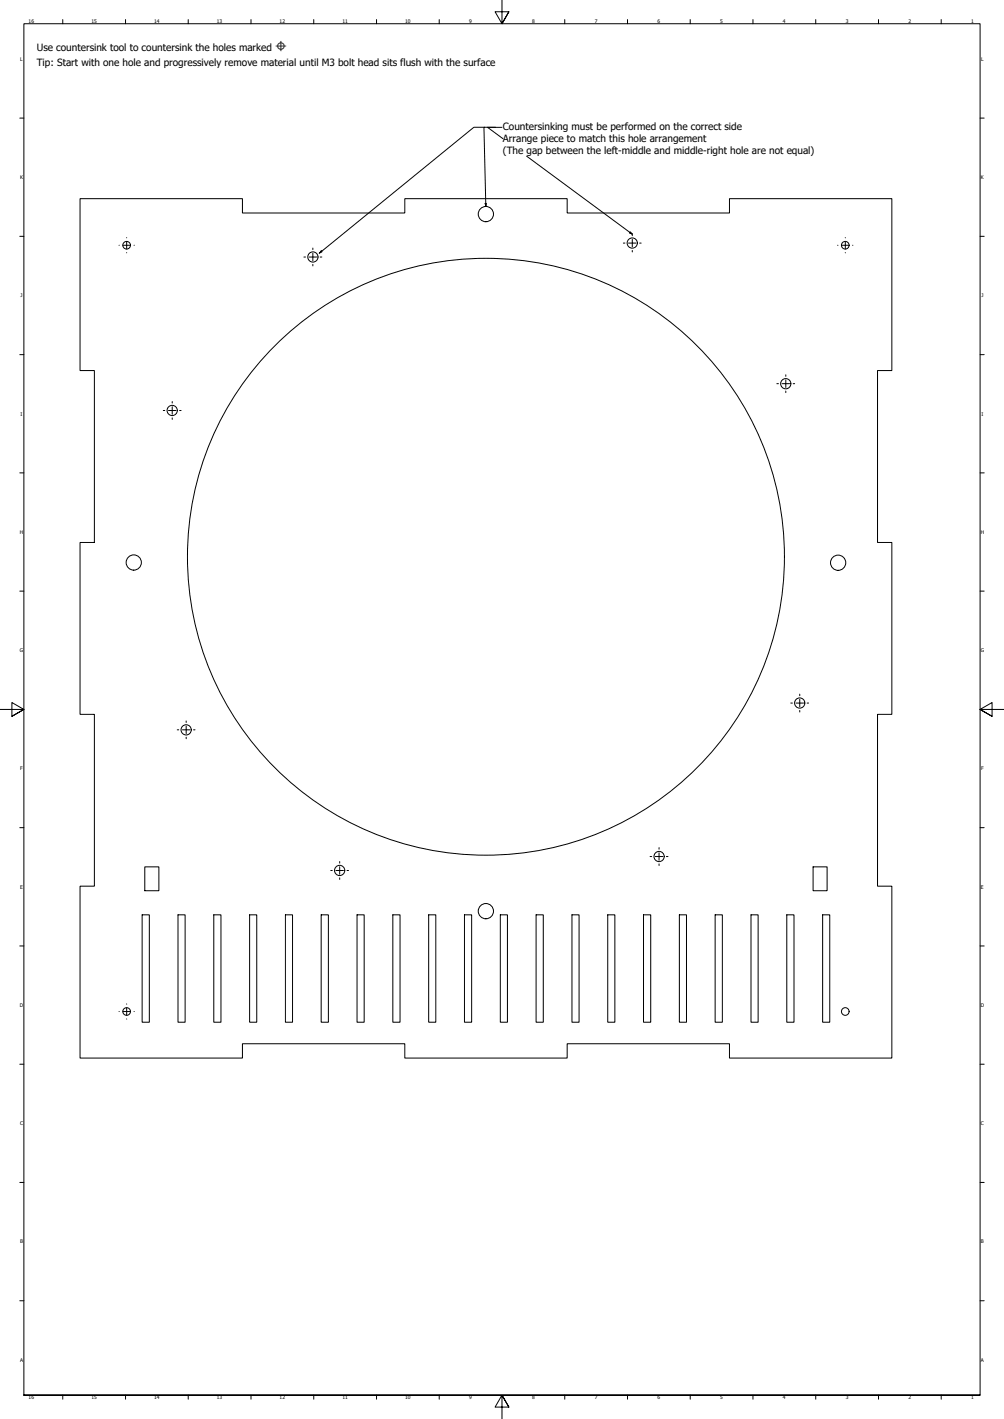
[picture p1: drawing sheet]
<svg xmlns="http://www.w3.org/2000/svg" width="841mm" height="1189mm" viewBox="0 0 841 1189" stroke-linecap="round" stroke-linejoin="round" font-family="sans-serif">
<!-- layer: Visible (ANSI) -->
<g fill="none" stroke="#000" stroke-width=".84">
<path d="M67 166h136v12h136v-12h136v12h136v-12h136v144h-12v144h12v145h-12v143h12v144h-136v-12h-136v12h-136v-12h-136v12h-136v-144h12v-143h-12v-145h12v-144h-12zM121 726h12v20h-12zM681 726h12v20h-12zM119 766h6v90h-6zM149 766h6v90h-6zM179 766h6v90h-6zM209 766h6v90h-6zM239 766h6v90h-6zM269 766h6v90h-6zM299 766h6v90h-6zM329 766h6v90h-6zM359 766h6v90h-6z"/>
<path d="M389 766h6v90h-6zM419 766h6v90h-6zM449 766h6v90h-6zM479 766h6v90h-6zM509 766h6v90h-6zM539 766h6v90h-6zM569 766h6v90h-6zM599 766h6v90h-6zM629 766h6v90h-6zM659 766h6v90h-6zM689 766h6v90h-6z"/>
<circle cx="407" cy="179" r="6"/>
<circle cx="106" cy="205" r="3"/>
<circle cx="262" cy="215" r="4"/>
<circle cx="530" cy="204" r="4"/>
<circle cx="708" cy="205" r="3"/>
<circle cx="658" cy="321" r="4"/>
<circle cx="144" cy="344" r="4"/>
<circle cx="112" cy="471" r="6"/>
<circle cx="407" cy="466" r="250"/>
<circle cx="702" cy="471" r="6"/>
<circle cx="670" cy="589" r="4"/>
<circle cx="156" cy="611" r="4"/>
<circle cx="552" cy="718" r="4"/>
<circle cx="285" cy="729" r="4"/>
<circle cx="407" cy="763" r="6"/>
<circle cx="106" cy="847" r="3"/>
<circle cx="708" cy="847" r="3"/>
</g>
<!-- layer: Border (ANSI) -->
<g fill="none" stroke="#000" stroke-width=".84">
<path d="M420 0v20l-5-10h11l-6 10 6-10M53 16v4M105 16v4M158 16v4M210 16v4M263 16v4M315 16v4M368 16v4M473 16v4M526 16v4M578 16v4M631 16v4"/>
<path d="M683 16v4M736 16v4M788 16v4M17 99h3M821 99h3M17 198h3M821 198h3M17 297h3M821 297h3M17 396h3M821 396h3M17 495h3"/>
<path d="M821 495h3M0 594h20l-10-5v11l10-6-10 6M841 594h-20l10-5v11l-10-6 10 6M17 693h3M821 693h3M17 793h3M821 793h3M17 892h3M821 892h3M17 991h3M821 991h3M17 1090h3"/>
<path d="M821 1090h3M20 1169v-1149h801v1149h-801h801M53 1169v3M105 1169v3M158 1169v3M210 1169v3M263 1169v3M315 1169v3M368 1169v3M426 1179l-6-10 6 10h-11l5-10v20M473 1169v3M526 1169v3"/>
<path d="M578 1169v3M631 1169v3M683 1169v3M736 1169v3M788 1169v3"/>
</g>
<!-- layer: Center Mark (ANSI) -->
<g fill="none" stroke="#000" stroke-width=".84">
<path d="M106 199h.1M530 196v1M708 199h.1M100 206h.1M103 206h6M106 202v7M106 212h.1M112 206h.1M255 215h1M259 215h6M262 208v1M262 212v7"/>
<path d="M268 215h2M522 204h1M526 204h7M530 200v7M530 210v1M536 204h1M702 206h.1M705 206h6M708 202v7M708 212h.1M714 206h.1M262 222v1"/>
<path d="M658 314v1M658 318v7M144 336v2M651 321h1M655 321h6M658 328v1M664 321h2M137 344h1M141 344h6M144 341v6M144 350v1M150 344h2"/>
<path d="M662 589h2M667 589h6M670 582v1M670 586v6M670 595v2M676 589h1M148 611h2M153 611h6M156 604v1M156 608v7M156 618v1M162 611h1"/>
<path d="M545 718h1M549 718h6M552 710v1M552 714v7M558 718h2M277 729h1M281 729h7M285 722v1M285 726v6M285 735v2M291 729h1M552 724v1"/>
<path d="M100 847h.1M103 847h6M106 841h.1M106 844v7M106 854h.1M112 847h.1"/>
</g>
<!-- layer: Symbol (ANSI) -->
<path d="M406 107h-9l-130 105M415 107h-10l2 66M420 107h-12l13 9M441 131l89 65M406 170h1v3zM528 194l2 2-3-1zM269 210l1 1-3 1z" fill="none" stroke="#000" stroke-width=".84"/>
<g fill="#000">
<path d="M406 170h1v3z" fill-rule="evenodd"/>
<path d="M528 194l2 2-3-1z" fill-rule="evenodd"/>
<path d="M269 210l1 1-3 1z" fill-rule="evenodd"/>
</g>
<g font-size="8.4">
<text x="31" y="43">Use countersink tool to countersink the holes marked ⌖</text>
<text x="31" y="56">Tip: Start with one hole and progressively remove material until M3 bolt head sits flush with the surface</text>
<text x="421" y="109">Countersinking must be performed on the correct side</text>
<text x="421" y="119">Arrange piece to match this hole arrangement</text>
<text x="421" y="129">(The gap between the left-middle and middle-right hole are not equal)</text>
</g>
<g font-size="4.2">
<text x="24" y="19">16</text>
<text x="77" y="19">15</text>
<text x="129" y="19">14</text>
<text x="182" y="19">13</text>
<text x="234" y="19">12</text>
<text x="287" y="19">11</text>
<text x="339" y="19">10</text>
<text x="393" y="19">9</text>
<text x="446" y="19">8</text>
<text x="498" y="19">7</text>
<text x="551" y="19">6</text>
<text x="603" y="19">5</text>
<text x="656" y="19">4</text>
<text x="708" y="19">3</text>
<text x="761" y="19">2</text>
<text x="814" y="19">1</text>
<text x="17" y="51">L</text>
<text x="822" y="51">L</text>
<text x="17" y="150">K</text>
<text x="822" y="150">K</text>
<text x="17" y="249">J</text>
<text x="822" y="249">J</text>
<text x="17" y="348">I</text>
<text x="822" y="348">I</text>
<text x="17" y="447">H</text>
<text x="821" y="447">H</text>
<text x="17" y="546">G</text>
<text x="821" y="546">G</text>
<text x="17" y="645">F</text>
<text x="822" y="645">F</text>
<text x="17" y="744">E</text>
<text x="822" y="744">E</text>
<text x="17" y="844">D</text>
<text x="821" y="844">D</text>
<text x="17" y="943">C</text>
<text x="822" y="943">C</text>
<text x="17" y="1042">B</text>
<text x="822" y="1042">B</text>
<text x="17" y="1141">A</text>
<text x="822" y="1141">A</text>
<text x="24" y="1172">16</text>
<text x="77" y="1172">15</text>
<text x="129" y="1172">14</text>
<text x="182" y="1172">13</text>
<text x="234" y="1172">12</text>
<text x="287" y="1172">11</text>
<text x="339" y="1172">10</text>
<text x="393" y="1172">9</text>
<text x="446" y="1172">8</text>
<text x="498" y="1172">7</text>
<text x="551" y="1172">6</text>
<text x="603" y="1172">5</text>
<text x="656" y="1172">4</text>
<text x="708" y="1172">3</text>
<text x="761" y="1172">2</text>
<text x="814" y="1172">1</text>
</g>
</svg>
